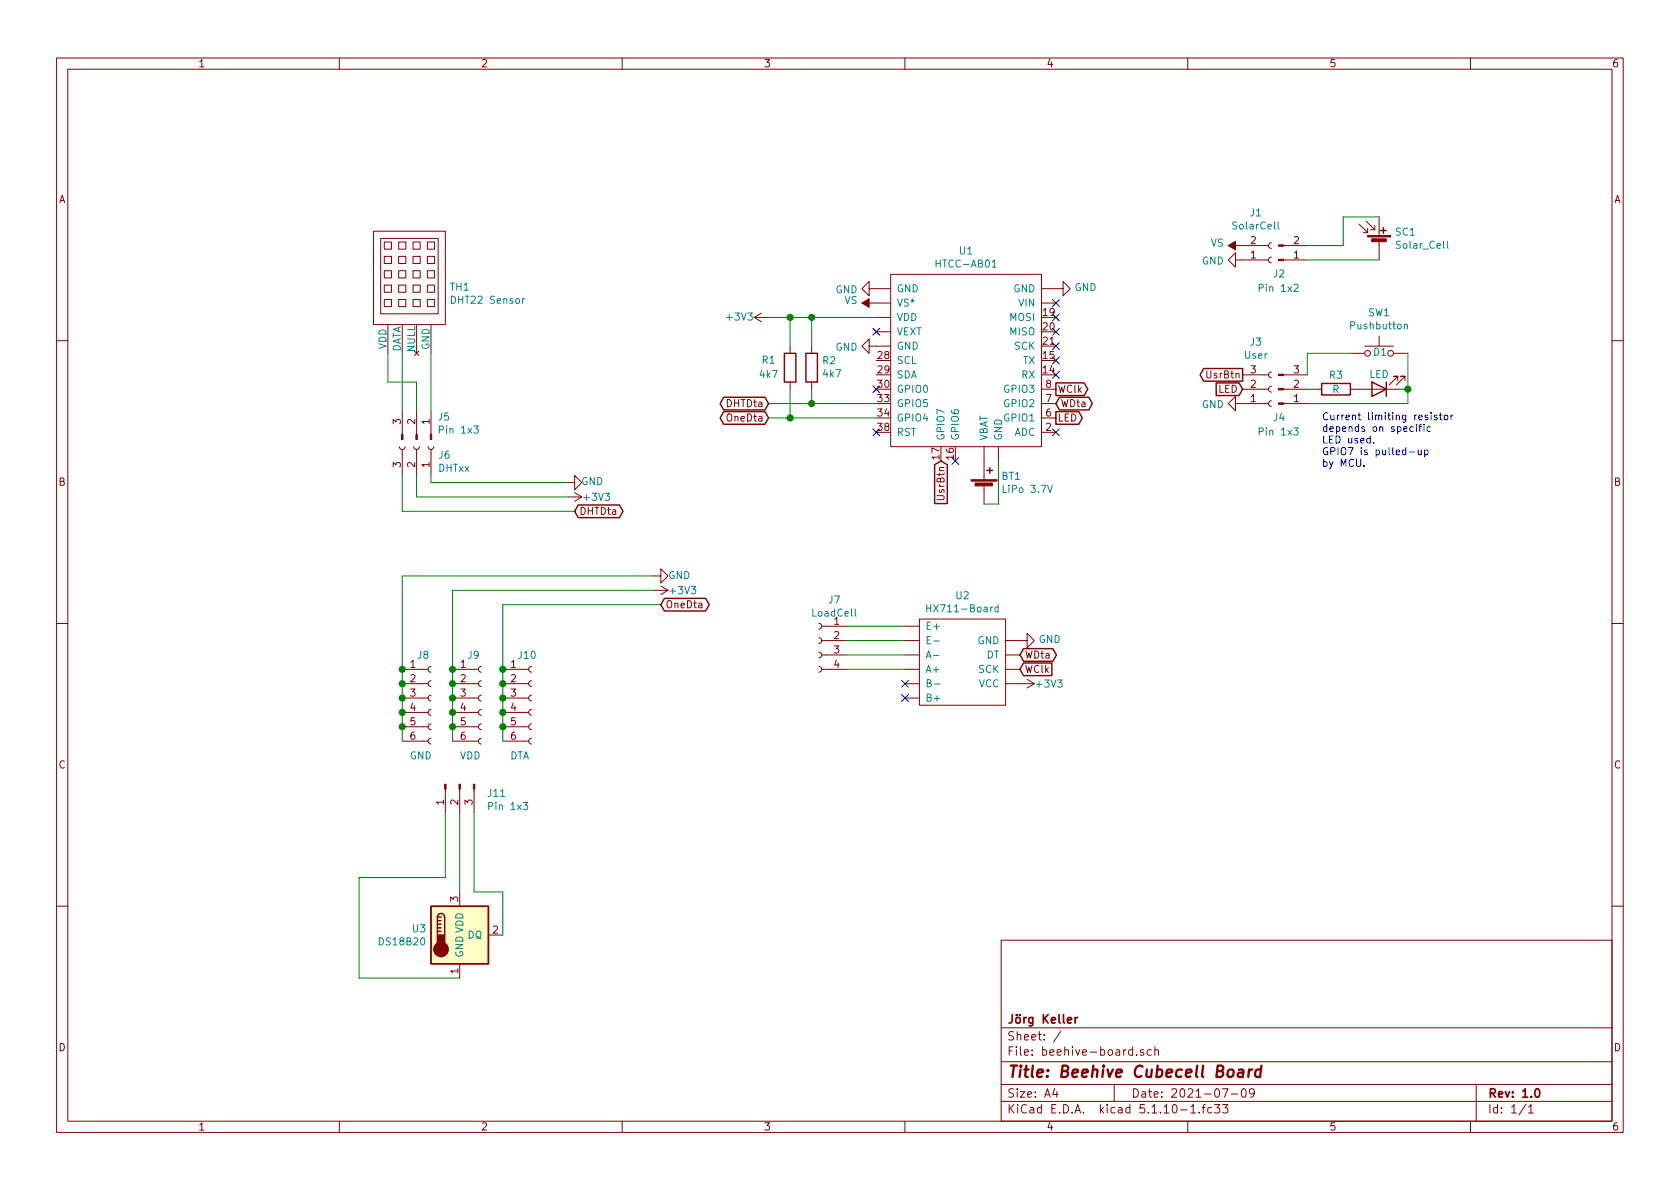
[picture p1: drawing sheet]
EESchema Schematic File Version 4
EELAYER 30 0
EELAYER END
$Descr A4 11693 8268
encoding utf-8
Sheet 1 1
Title "Beehive Cubecell Board"
Date "2021-07-09"
Rev "1.0"
Comp "Jörg Keller"
Comment1 ""
Comment2 ""
Comment3 ""
Comment4 ""
$EndDescr
Text GLabel 5350 2900 0    50   BiDi ~ 0
OneDta
Text GLabel 5350 2800 0    50   BiDi ~ 0
DHTDta
Text GLabel 7350 2800 2    50   BiDi ~ 0
WDta
Text GLabel 7350 2700 2    50   Output ~ 0
WClk
Text GLabel 7350 2900 2    50   Output ~ 0
LED
$Comp
L power:GND #PWR04
U 1 1
P 7350 2000
F 0 "#PWR04" H 7350 1750 50  0001 C CNN
F 1 "GND" V 7355 1872 50  0000 R CNN
F 2 "" H 7350 2000 50  0001 C CNN
F 3 "" H 7350 2000 50  0001 C CNN
	1    7350 2000
	0    -1   -1   0   
$EndComp
$Comp
L power:GND #PWR03
U 1 1
P 6100 2000
F 0 "#PWR03" H 6100 1750 50  0001 C CNN
F 1 "GND" V 6105 1872 50  0000 R CNN
F 2 "" H 6100 2000 50  0001 C CNN
F 3 "" H 6100 2000 50  0001 C CNN
	1    6100 2000
	0    1    1    0   
$EndComp
$Comp
L power:VS #PWR05
U 1 1
P 6100 2100
F 0 "#PWR05" H 5900 1950 50  0001 C CNN
F 1 "VS" V 6115 2228 50  0000 L CNN
F 2 "" H 6100 2100 50  0001 C CNN
F 3 "" H 6100 2100 50  0001 C CNN
	1    6100 2100
	0    -1   -1   0   
$EndComp
Text GLabel 6550 3200 3    50   Input ~ 0
UsrBtn
$Comp
L power:GND #PWR09
U 1 1
P 3950 3350
F 0 "#PWR09" H 3950 3100 50  0001 C CNN
F 1 "GND" V 3955 3177 50  0000 C CNN
F 2 "" H 3950 3350 50  0001 C CNN
F 3 "" H 3950 3350 50  0001 C CNN
	1    3950 3350
	0    -1   -1   0   
$EndComp
Text GLabel 4000 3550 2    50   BiDi ~ 0
DHTDta
$Comp
L Device:R R1
U 1 1
P 5500 2550
F 0 "R1" H 5350 2500 50  0000 C CNN
F 1 "4k7" H 5350 2600 50  0000 C CNN
F 2 "Resistor_THT:R_Axial_DIN0411_L9.9mm_D3.6mm_P20.32mm_Horizontal" V 5430 2550 50  0001 C CNN
F 3 "~" H 5500 2550 50  0001 C CNN
	1    5500 2550
	1    0    0    1   
$EndComp
$Comp
L Sensor_Temperature:DS18B20 U3
U 1 1
P 3200 6500
F 0 "U3" H 2970 6546 50  0000 R CNN
F 1 "DS18B20" H 2970 6455 50  0000 R CNN
F 2 "Package_TO_SOT_THT:TO-92_Inline" H 2200 6250 50  0001 C CNN
F 3 "http://datasheets.maximintegrated.com/en/ds/DS18B20.pdf" H 3050 6750 50  0001 C CNN
	1    3200 6500
	1    0    0    -1  
$EndComp
$Comp
L Device:R R2
U 1 1
P 5650 2550
F 0 "R2" H 5580 2504 50  0000 R CNN
F 1 "4k7" H 5580 2595 50  0000 R CNN
F 2 "Resistor_THT:R_Axial_DIN0411_L9.9mm_D3.6mm_P20.32mm_Horizontal" V 5580 2550 50  0001 C CNN
F 3 "~" H 5650 2550 50  0001 C CNN
	1    5650 2550
	-1   0    0    1   
$EndComp
Text GLabel 4600 4200 2    50   BiDi ~ 0
OneDta
$Comp
L Switch:SW_Push SW1
U 1 1
P 9600 2450
F 0 "SW1" H 9600 2735 50  0000 C CNN
F 1 "Pushbutton" H 9600 2644 50  0000 C CNN
F 2 "Button_Switch_THT:SW_PUSH-12mm" H 9600 2650 50  0001 C CNN
F 3 "~" H 9600 2650 50  0001 C CNN
	1    9600 2450
	1    0    0    -1  
$EndComp
$Comp
L Device:LED D1
U 1 1
P 9600 2700
F 0 "D1" H 9593 2445 50  0000 C CNN
F 1 "LED" H 9600 2600 50  0000 C CNN
F 2 "LED_THT:LED_D5.0mm" H 9600 2700 50  0001 C CNN
F 3 "~" H 9600 2700 50  0001 C CNN
	1    9600 2700
	-1   0    0    1   
$EndComp
$Comp
L power:GND #PWR08
U 1 1
P 8650 2800
F 0 "#PWR08" H 8650 2550 50  0001 C CNN
F 1 "GND" V 8655 2672 50  0000 R CNN
F 2 "" H 8650 2800 50  0001 C CNN
F 3 "" H 8650 2800 50  0001 C CNN
	1    8650 2800
	0    1    1    0   
$EndComp
Text GLabel 8650 2600 0    50   Output ~ 0
UsrBtn
Text GLabel 8650 2700 0    50   Input ~ 0
LED
Wire Wire Line
	9800 2450 9800 2700
Wire Wire Line
	9750 2700 9800 2700
Connection ~ 9800 2700
Wire Wire Line
	3000 2850 3000 2450
Wire Wire Line
	2800 2850 2800 2450
Wire Wire Line
	3200 6200 3200 5650
Wire Wire Line
	3500 6500 3500 6200
Wire Wire Line
	3500 6200 3300 6200
Wire Wire Line
	3300 6200 3300 5650
Wire Wire Line
	3200 6800 2500 6800
Wire Wire Line
	2500 6800 2500 6100
Wire Wire Line
	2500 6100 3100 6100
Wire Wire Line
	3100 6100 3100 5650
$Comp
L power:GND #PWR011
U 1 1
P 4550 4000
F 0 "#PWR011" H 4550 3750 50  0001 C CNN
F 1 "GND" V 4550 3900 50  0000 R CNN
F 2 "" H 4550 4000 50  0001 C CNN
F 3 "" H 4550 4000 50  0001 C CNN
	1    4550 4000
	0    -1   -1   0   
$EndComp
$Comp
L power:GND #PWR02
U 1 1
P 8650 1800
F 0 "#PWR02" H 8650 1550 50  0001 C CNN
F 1 "GND" V 8655 1672 50  0000 R CNN
F 2 "" H 8650 1800 50  0001 C CNN
F 3 "" H 8650 1800 50  0001 C CNN
	1    8650 1800
	0    1    1    0   
$EndComp
$Comp
L power:VS #PWR01
U 1 1
P 8650 1700
F 0 "#PWR01" H 8450 1550 50  0001 C CNN
F 1 "VS" V 8665 1828 50  0000 L CNN
F 2 "" H 8650 1700 50  0001 C CNN
F 3 "" H 8650 1700 50  0001 C CNN
	1    8650 1700
	0    -1   -1   0   
$EndComp
$Comp
L power:GND #PWR07
U 1 1
P 6100 2400
F 0 "#PWR07" H 6100 2150 50  0001 C CNN
F 1 "GND" V 6105 2272 50  0000 R CNN
F 2 "" H 6100 2400 50  0001 C CNN
F 3 "" H 6100 2400 50  0001 C CNN
	1    6100 2400
	0    1    1    0   
$EndComp
NoConn ~ -1050 5500
$Comp
L Connector:Conn_01x03_Male J4
U 1 1
P 8900 2700
F 0 "J4" H 8950 2900 50  0000 R CNN
F 1 "Pin 1x3" H 9050 3000 50  0000 R CNN
F 2 "Connector_PinHeader_2.54mm:PinHeader_1x03_P2.54mm_Vertical" H 8900 2700 50  0001 C CNN
F 3 "~" H 8900 2700 50  0001 C CNN
	1    8900 2700
	1    0    0    1   
$EndComp
$Comp
L Connector:Conn_01x03_Female J3
U 1 1
P 8850 2700
F 0 "J3" H 8742 2375 50  0000 C CNN
F 1 "User" H 8742 2466 50  0000 C CNN
F 2 "Connector_PinHeader_2.54mm:PinHeader_1x03_P2.54mm_Vertical" H 8850 2700 50  0001 C CNN
F 3 "~" H 8850 2700 50  0001 C CNN
	1    8850 2700
	1    0    0    1   
$EndComp
Wire Wire Line
	9800 2700 9800 2800
Wire Wire Line
	9100 2800 9800 2800
Wire Wire Line
	9400 2450 9100 2450
Wire Wire Line
	9100 2450 9100 2600
$Comp
L skorokithakis:DHT22_Temperature_Humidity TH1
U 1 1
P 2850 2450
F 0 "TH1" H 3128 2913 50  0000 L CNN
F 1 "DHT22 Sensor" H 3128 2822 50  0000 L CNN
F 2 "Connector_PinHeader_2.54mm:PinHeader_1x04_P2.54mm_Horizontal" H 2850 2450 60  0001 C CNN
F 3 "" H 2850 2450 60  0000 C CNN
	1    2850 2450
	1    0    0    -1  
$EndComp
$Comp
L Connector:Conn_01x06_Female J8
U 1 1
P 3000 4850
F 0 "J8" H 2900 5150 50  0000 L CNN
F 1 "GND" H 2850 4450 50  0000 L CNN
F 2 "" H 3000 4850 50  0001 C CNN
F 3 "~" H 3000 4850 50  0001 C CNN
	1    3000 4850
	1    0    0    -1  
$EndComp
$Comp
L Connector:Conn_01x06_Female J9
U 1 1
P 3350 4850
F 0 "J9" H 3250 5150 50  0000 L CNN
F 1 "VDD" H 3200 4450 50  0000 L CNN
F 2 "" H 3350 4850 50  0001 C CNN
F 3 "~" H 3350 4850 50  0001 C CNN
	1    3350 4850
	1    0    0    -1  
$EndComp
$Comp
L Connector:Conn_01x06_Female J10
U 1 1
P 3700 4850
F 0 "J10" H 3600 5150 50  0000 L CNN
F 1 "DTA" H 3550 4450 50  0000 L CNN
F 2 "" H 3700 4850 50  0001 C CNN
F 3 "~" H 3700 4850 50  0001 C CNN
	1    3700 4850
	1    0    0    -1  
$EndComp
Wire Wire Line
	3150 4100 3150 4650
Connection ~ 3150 4650
Wire Wire Line
	3150 4650 3150 4750
Connection ~ 3150 4750
Wire Wire Line
	3150 4750 3150 4850
Connection ~ 3150 4850
Wire Wire Line
	3150 4850 3150 4950
Connection ~ 3150 4950
Wire Wire Line
	3150 4950 3150 5050
Connection ~ 3150 5050
Wire Wire Line
	3150 5050 3150 5150
Wire Wire Line
	4550 4000 2800 4000
Wire Wire Line
	2800 4000 2800 4650
Connection ~ 2800 4650
Wire Wire Line
	2800 4650 2800 4750
Connection ~ 2800 4750
Wire Wire Line
	2800 4750 2800 4850
Connection ~ 2800 4850
Wire Wire Line
	2800 4850 2800 4950
Connection ~ 2800 4950
Wire Wire Line
	2800 4950 2800 5050
Connection ~ 2800 5050
Wire Wire Line
	2800 5050 2800 5150
Wire Wire Line
	3500 4200 3500 4650
Connection ~ 3500 4650
Wire Wire Line
	3500 4650 3500 4750
Connection ~ 3500 4750
Wire Wire Line
	3500 4750 3500 4850
Connection ~ 3500 4850
Wire Wire Line
	3500 4850 3500 4950
Connection ~ 3500 4950
Wire Wire Line
	3500 4950 3500 5050
Connection ~ 3500 5050
Wire Wire Line
	3500 5050 3500 5150
$Comp
L Connector:Conn_01x03_Male J11
U 1 1
P 3200 5450
F 0 "J11" V 3262 5262 50  0000 R CNN
F 1 "Pin 1x3" V 3353 5262 50  0000 R CNN
F 2 "" H 3200 5450 50  0001 C CNN
F 3 "~" H 3200 5450 50  0001 C CNN
	1    3200 5450
	0    -1   1    0   
$EndComp
$Comp
L Connector:Conn_01x03_Male J5
U 1 1
P 2900 3050
F 0 "J5" V 3054 3194 50  0000 L CNN
F 1 "Pin 1x3" V 2963 3194 50  0000 L CNN
F 2 "" H 2900 3050 50  0001 C CNN
F 3 "~" H 2900 3050 50  0001 C CNN
	1    2900 3050
	0    1    -1   0   
$EndComp
Wire Wire Line
	2700 2450 2700 2650
Wire Wire Line
	2700 2650 2900 2650
Wire Wire Line
	2900 2650 2900 2850
$Comp
L Connector:Conn_01x03_Female J6
U 1 1
P 2900 3100
F 0 "J6" V 2838 3248 50  0000 L CNN
F 1 "DHTxx" V 2747 3248 50  0000 L CNN
F 2 "" H 2900 3100 50  0001 C CNN
F 3 "~" H 2900 3100 50  0001 C CNN
	1    2900 3100
	0    1    -1   0   
$EndComp
Wire Wire Line
	3950 3350 3000 3350
Wire Wire Line
	3000 3350 3000 3300
Wire Wire Line
	2900 3450 2900 3300
Wire Wire Line
	2800 3550 2800 3300
$Comp
L Connector:Conn_01x02_Female J1
U 1 1
P 8850 1800
F 0 "J1" H 8742 1475 50  0000 C CNN
F 1 "SolarCell" H 8742 1566 50  0000 C CNN
F 2 "" H 8850 1800 50  0001 C CNN
F 3 "~" H 8850 1800 50  0001 C CNN
	1    8850 1800
	1    0    0    1   
$EndComp
NoConn ~ 6650 3200
NoConn ~ 6100 3000
NoConn ~ 6100 2300
NoConn ~ 6100 2700
NoConn ~ 7350 2500
NoConn ~ 7350 2600
NoConn ~ 7350 2400
NoConn ~ 7350 2300
NoConn ~ 7350 2200
NoConn ~ 7350 2100
NoConn ~ 7350 3000
$Comp
L heltec-cubecell:HTCC-AB01 U1
U 1 1
P 6750 2450
F 0 "U1" H 6725 3165 50  0000 C CNN
F 1 "HTCC-AB01" H 6725 3074 50  0000 C CNN
F 2 "" H 6750 2450 50  0000 C CNN
F 3 "" H 6750 2450 50  0001 C CNN
	1    6750 2450
	1    0    0    -1  
$EndComp
$Comp
L Device:Battery_Cell BT1
U 1 1
P 6850 3400
F 0 "BT1" H 6968 3496 50  0000 L CNN
F 1 "LiPo 3.7V" H 6968 3405 50  0000 L CNN
F 2 "" V 6850 3460 50  0001 C CNN
F 3 "~" V 6850 3460 50  0001 C CNN
	1    6850 3400
	1    0    0    -1  
$EndComp
Wire Wire Line
	6850 3500 6950 3500
Wire Wire Line
	6950 3500 6950 3200
$Comp
L breakout-boards:HX711-Board U2
U 1 1
P 6700 4150
F 0 "U2" H 6700 4165 50  0000 C CNN
F 1 "HX711-Board" H 6700 4074 50  0000 C CNN
F 2 "" H 6700 4150 50  0001 C CNN
F 3 "" H 6700 4150 50  0001 C CNN
	1    6700 4150
	1    0    0    -1  
$EndComp
$Comp
L power:GND #PWR013
U 1 1
P 7100 4450
F 0 "#PWR013" H 7100 4200 50  0001 C CNN
F 1 "GND" V 7105 4322 50  0000 R CNN
F 2 "" H 7100 4450 50  0001 C CNN
F 3 "" H 7100 4450 50  0001 C CNN
	1    7100 4450
	0    -1   -1   0   
$EndComp
Text GLabel 7100 4650 2    50   Input ~ 0
WClk
Text GLabel 7100 4550 2    50   BiDi ~ 0
WDta
$Comp
L Connector:Conn_01x04_Female J7
U 1 1
P 5700 4450
F 0 "J7" H 5592 4735 50  0000 C CNN
F 1 "LoadCell" H 5592 4644 50  0000 C CNN
F 2 "" H 5700 4450 50  0001 C CNN
F 3 "~" H 5700 4450 50  0001 C CNN
	1    5700 4450
	-1   0    0    -1  
$EndComp
Wire Wire Line
	5900 4350 6300 4350
Wire Wire Line
	5900 4450 6300 4450
Wire Wire Line
	5900 4550 6300 4550
Wire Wire Line
	5900 4650 6300 4650
NoConn ~ 6300 4750
NoConn ~ 6300 4850
$Comp
L Device:Solar_Cell SC1
U 1 1
P 9600 1700
F 0 "SC1" H 9708 1796 50  0000 L CNN
F 1 "Solar_Cell" H 9708 1705 50  0000 L CNN
F 2 "" V 9600 1760 50  0001 C CNN
F 3 "~" V 9600 1760 50  0001 C CNN
	1    9600 1700
	1    0    0    -1  
$EndComp
$Comp
L Connector:Conn_01x02_Male J2
U 1 1
P 8900 1800
F 0 "J2" H 8950 1900 50  0000 R CNN
F 1 "Pin 1x2" H 9050 2000 50  0000 R CNN
F 2 "" H 8900 1800 50  0001 C CNN
F 3 "~" H 8900 1800 50  0001 C CNN
	1    8900 1800
	1    0    0    1   
$EndComp
Wire Wire Line
	9100 1800 9600 1800
Wire Wire Line
	9100 1700 9350 1700
Wire Wire Line
	9350 1700 9350 1500
Wire Wire Line
	9350 1500 9600 1500
$Comp
L Device:R R3
U 1 1
P 9300 2700
F 0 "R3" V 9200 2700 50  0000 C CNN
F 1 "R" V 9300 2700 50  0000 C CNN
F 2 "" V 9230 2700 50  0001 C CNN
F 3 "~" H 9300 2700 50  0001 C CNN
	1    9300 2700
	0    1    1    0   
$EndComp
Wire Wire Line
	9150 2700 9100 2700
Text Notes 9200 3250 0    50   ~ 0
Current limiting resistor\ndepends on specific \nLED used.\nGPIO7 is pulled-up\nby MCU.\n
Wire Wire Line
	2900 3450 3950 3450
Wire Wire Line
	2800 3550 4000 3550
Wire Wire Line
	5350 2800 5650 2800
Wire Wire Line
	3500 4200 4600 4200
Wire Wire Line
	3150 4100 4550 4100
Wire Wire Line
	5350 2900 5500 2900
Wire Wire Line
	5500 2900 5500 2700
Connection ~ 5500 2900
Wire Wire Line
	5500 2900 6100 2900
Wire Wire Line
	5500 2400 5500 2200
Wire Wire Line
	5500 2200 5350 2200
Wire Wire Line
	5500 2200 5650 2200
Connection ~ 5500 2200
Wire Wire Line
	5650 2400 5650 2200
Connection ~ 5650 2200
Wire Wire Line
	5650 2200 6100 2200
Wire Wire Line
	5650 2700 5650 2800
Connection ~ 5650 2800
Wire Wire Line
	5650 2800 6100 2800
$Comp
L power:+3V3 #PWR06
U 1 1
P 5350 2200
F 0 "#PWR06" H 5350 2050 50  0001 C CNN
F 1 "+3V3" V 5350 2300 50  0000 L CNN
F 2 "" H 5350 2200 50  0001 C CNN
F 3 "" H 5350 2200 50  0001 C CNN
	1    5350 2200
	0    -1   -1   0   
$EndComp
$Comp
L power:+3V3 #PWR014
U 1 1
P 7100 4750
F 0 "#PWR014" H 7100 4600 50  0001 C CNN
F 1 "+3V3" V 7100 4850 50  0000 L CNN
F 2 "" H 7100 4750 50  0001 C CNN
F 3 "" H 7100 4750 50  0001 C CNN
	1    7100 4750
	0    1    1    0   
$EndComp
$Comp
L power:+3V3 #PWR010
U 1 1
P 3950 3450
F 0 "#PWR010" H 3950 3300 50  0001 C CNN
F 1 "+3V3" V 3950 3550 50  0000 L CNN
F 2 "" H 3950 3450 50  0001 C CNN
F 3 "" H 3950 3450 50  0001 C CNN
	1    3950 3450
	0    1    1    0   
$EndComp
$Comp
L power:+3V3 #PWR012
U 1 1
P 4550 4100
F 0 "#PWR012" H 4550 3950 50  0001 C CNN
F 1 "+3V3" V 4550 4200 50  0000 L CNN
F 2 "" H 4550 4100 50  0001 C CNN
F 3 "" H 4550 4100 50  0001 C CNN
	1    4550 4100
	0    1    1    0   
$EndComp
$EndSCHEMATC
